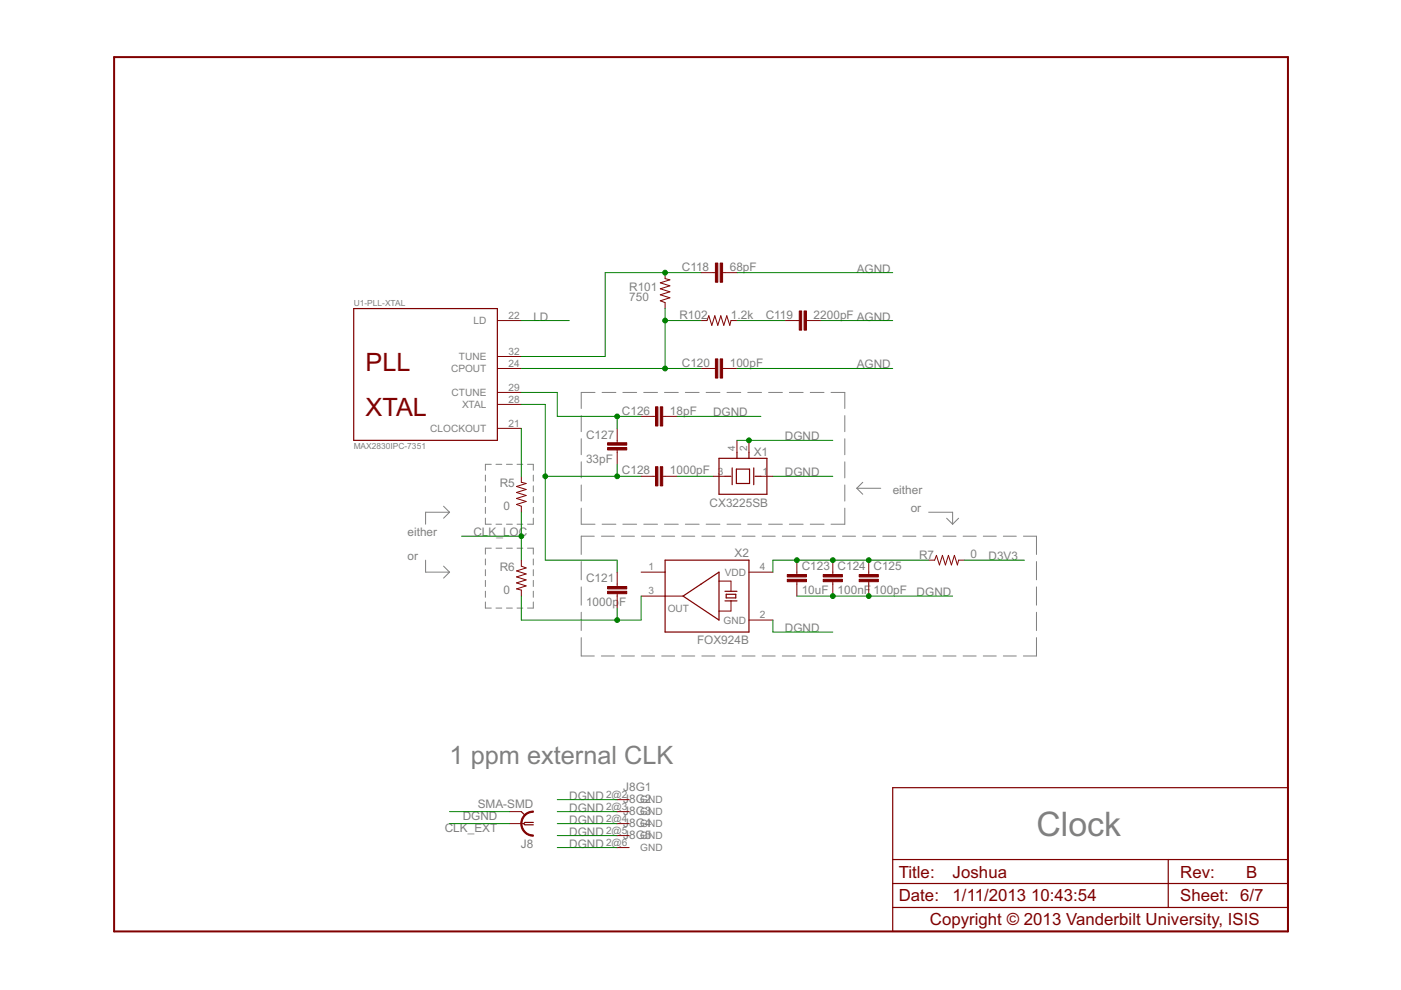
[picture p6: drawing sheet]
<svg xmlns="http://www.w3.org/2000/svg" width="297mm" height="210mm" viewBox="0 0 297 210" stroke-linecap="round" stroke-linejoin="round" font-family="sans-serif">
<g fill="none" stroke="#808080" stroke-width=".21">
<path d="M104.2 98.4h-1.3v1.3M105.2 98.4h1.2M107.4 98.4h1.2M109.6 98.4h1.2M111.8 98.4h1.3v1.3M123.2 88.1v3.4M123.2 93v3.4M123.2 97.9v3.4M126.2 83.2h-3v3.4M127.7 83.2h2.9M132.1 83.2h2.9M136.5 83.2h2.9"/>
<path d="M140.9 83.2h2.9M145.3 83.2h2.9M149.7 83.2h2.9M154.1 83.2h3M158.5 83.2h3M163 83.2h2.9M167.4 83.2h2.9M171.8 83.2h2.9M176.2 83.2h2.9v3.4M179.1 88.1v3.4M179.1 93v3.4M179.1 97.9v3.4"/>
<path d="M90.2 118.8v2.5h5.1M94 107.3l1.3 1.3M95.3 108.6h-5.1v2.5M95.3 108.6l-1.3 1.3M102.9 109.9v1.2h1.3M102.9 100.7v1.3M102.9 103v1.3M102.9 105.3v1.3M102.9 107.6v1.3M102.9 118.5v1.3M104.2 116.2h-1.3v1.3M105.2 111.1h1.2"/>
<path d="M105.2 116.2h1.2M107.4 111.1h1.2M107.4 116.2h1.2M109.6 111.1h1.2M109.6 116.2h1.2M111.8 116.2h1.3v1.3M113.1 109.9v1.2h-1.3M113.1 100.7v1.3M113.1 103v1.3M113.1 105.3v1.3M113.1 107.6v1.3M113.1 118.5v1.3"/>
<path d="M123.2 107.7v3.4h3M123.2 102.8v3.4M123.2 119.1v3.8M126 113.7h-2.8v3.9M127.5 113.7h2.8M127.7 111.1h2.9M131.8 113.7h2.7M132.1 111.1h2.9M136 113.7h2.8M136.5 111.1h2.9M140.3 113.7h2.7M140.9 111.1h2.9"/>
<path d="M144.5 113.7h2.8M145.3 111.1h2.9M148.8 113.7h2.8M149.7 111.1h2.9M153.1 113.7h2.7M154.1 111.1h3M157.3 113.7h2.8M158.5 111.1h3M161.6 113.7h2.8M163 111.1h2.9M165.9 113.7h2.7M167.4 111.1h2.9"/>
<path d="M170.1 113.7h2.8M171.8 111.1h2.9M174.4 113.7h2.7M178.6 113.7h2.8M179.1 102.8v3.4M179.1 107.7v3.4h-2.9M181.7 103.5h5M181.7 103.5l1.2 1.3M182.9 113.7h2.8M182.9 102.3l-1.2 1.2M187.2 113.7h2.7M191.4 113.7h2.8"/>
<path d="M195.7 113.7h2.7M196.9 108.6h5.1v2.5M199.9 113.7h2.8M200.7 109.9l1.3 1.2M203.2 109.9l-1.2 1.2M204.2 113.7h2.8M208.5 113.7h2.7M212.7 113.7h2.8M217 113.7h2.8v3.9M219.8 119.1v3.8M94 120l1.3 1.3M95.3 121.3l-1.3 1.3"/>
<path d="M102.9 120.8v1.3M102.9 123.1v1.3M102.9 125.3v1.3M102.9 127.6v1.3h1.3M105.2 128.9h1.2M107.4 128.9h1.2M109.6 128.9h1.2M113.1 120.8v1.3M113.1 123.1v1.3M113.1 125.3v1.3M113.1 127.6v1.3h-1.3M123.2 124.4v3.9"/>
<path d="M123.2 129.8v3.9M123.2 135.2v3.9h2.8M127.5 139.1h2.8M131.8 139.1h2.7M136 139.1h2.8M140.3 139.1h2.7M144.5 139.1h2.8M148.8 139.1h2.8M153.1 139.1h2.7M157.3 139.1h2.8M161.6 139.1h2.8M165.9 139.1h2.7"/>
<path d="M170.1 139.1h2.8M174.4 139.1h2.7M178.6 139.1h2.8M182.9 139.1h2.8M187.2 139.1h2.7M191.4 139.1h2.8M195.7 139.1h2.7M199.9 139.1h2.8M204.2 139.1h2.8M208.5 139.1h2.7M212.7 139.1h2.8M219.8 124.4v3.9"/>
<path d="M219.8 129.8v3.9M219.8 135.2v3.9h-2.8"/>
</g>
<path d="M24.2 12.1h248.9v185.4h-248.9z" fill="none" stroke="#800000" stroke-width=".42"/>
<g fill="none" stroke="#800000" stroke-width=".25">
<path d="M75 65.4h30.5v28h-30.5zM152.4 97.2h10.2v7.6h-10.2zM155.2 99.2v3.6M156.1 99.5h2.8v3h-2.8zM156.3 95.9v1.3M158.8 95.9v1.3M159.8 99.2v3.6M141 118.8h17.8v15.2h-17.8zM153.7 101h1.3M160.1 101h1.2M144.8 126.4l7.6-5.1v10.2zM153.7 127.4h2.6"/>
<path d="M153.7 125.4h2.6M154 126h2v.8h-2zM110.5 172.1l.8 .7M113.1 174.4h-1.8l-.3 .2 .3 .3h1.8M189.3 167h83.8v30.5h-83.8zM189.3 192.4h83.8M189.3 187.3h83.8M189.3 182.2h83.8M247.7 182.2v10.2"/>
</g>
<g fill="none" stroke="#800000" stroke-width=".21">
<path d="M141 57.8v1.3l1 .2-2 .7 2 .6-2 .6 2 .7-2 .6 2 .6-2 .7 1 .4v1.2M148.6 57.8h3.1M153.2 57.8h3.1M105.5 68h5M105.5 78.1h5M105.5 75.6h5M148.6 68h1.3l.4-1 .6 2 .7-2 .6 2 .6-2 .7 2 .6-2 .6 2 .3-1h1.3M148.6 78.1h3.1M153.2 78.1h3.1M166.4 68h3.1M171 68h3M105.5 90.8h5"/>
<path d="M105.5 83.2h5M105.5 85.7h5M130.9 90.8v3.1M130.9 95.4v3M135.9 88.3h3.1M140.5 88.3h3.1M156.3 93.4v2.5M158.8 93.4v2.5M110.5 101v1.3l1 .2-2 .6 2 .7-2 .6 2 .7-2 .6 2 .6-2 .7 1 .3v1.3M110.5 118.8v1.2l1 .4-2 .7 2 .6-2 .6 2 .7-2 .6 2 .6-2 .7 1 .2v1.3M135.9 101h3.1M140.5 101h3.1"/>
<path d="M151.2 101h2.5M161.3 101h2.6M169 118.8v3M176.6 118.8v3M184.2 118.8v3M196.9 118.8h1.3l.3-1 .7 2 .6-2 .6 2 .7-2 .6 2 .7-2 .6 2 .2-1h1.3M130.9 121.3v3.1M130.9 125.9v3M135.9 126.4h8.9M135.9 121.3h5.1M152.4 123.2h2.6v2.2M155 127.4v2.2h-2.6"/>
<path d="M158.8 131.5h5.1M158.8 121.3h5.1M169 123.3v3.1M176.6 123.3v3.1M184.2 123.3v3.1M108 174.6h3M108 172.1h2.5M130.9 174.6h2.5M130.9 172.1h2.5M130.9 169.5h2.5M130.9 177.2h2.5M130.9 179.7h2.5"/>
</g>
<g fill="#800000" stroke="#800000" stroke-width=".21">
<path d="M152.7 55.8h.5v4h-.5z"/>
<path d="M151.7 55.8h.5v4h-.5z"/>
<path d="M170.5 65.9h.5v4.1h-.5z"/>
<path d="M169.5 65.9h.5v4.1h-.5z"/>
<path d="M152.7 76.1h.5v4.1h-.5z"/>
<path d="M151.7 76.1h.5v4.1h-.5z"/>
<path d="M128.8 125.4h4.1v.5h-4.1z"/>
<path d="M128.8 124.4h4.1v.5h-4.1z"/>
<path d="M139 99h.5v4h-.5z"/>
<path d="M140 99h.5v4h-.5z"/>
<path d="M174.5 122.8h4.1v.5h-4.1z"/>
<path d="M174.5 121.8h4.1v.5h-4.1z"/>
<path d="M182.2 122.8h4v.5h-4z"/>
<path d="M182.2 121.8h4v.5h-4z"/>
<path d="M166.9 122.8h4.1v.5h-4.1z"/>
<path d="M166.9 121.8h4.1v.5h-4.1z"/>
<path d="M139 86.3h.5v4h-.5z"/>
<path d="M140 86.3h.5v4h-.5z"/>
<path d="M128.8 94.9h4.1v.5h-4.1z"/>
<path d="M128.8 93.9h4.1v.5h-4.1z"/>
</g>
<path d="M111.3 172.7l1.1-.7h.7v.2a2.41 2.41 0 0 0-2.4 2.4 2.41 2.41 0 0 0 2.4 2.4v.3a2.66 2.66 0 0 1-2.5-1.7 2.66 2.66 0 0 1 .7-2.9z" fill-rule="evenodd" fill="#800000" stroke="#800000" stroke-width=".21"/>
<g fill="none" stroke="#008000" stroke-width=".21">
<path d="M148.6 57.8h-20.3v17.8h-17.8M156.3 57.8h33M110.5 68h10.2M110.5 78.1h38.1M141 68h7.6M141 65.4v12.7M156.3 68h10.1M156.3 78.1h33M174 68h15.3M110.5 85.7h5.1v33.1h15.3v2.5M110.5 90.8v10.2M110.5 83.2h7.7v5.1h17.7"/>
<path d="M130.9 88.3v2.5M130.9 98.4v2.6M143.6 88.3h17.7M156.3 93.4h20.3M97.9 113.7h12.6M110.5 108.6v10.2M115.6 101h20.3M143.6 101h7.6M163.9 101h12.7M196.9 118.8h-33v2.5M204.5 118.8h12.7M110.5 126.4v5.1h25.4v-5.1"/>
<path d="M130.9 128.9v2.6M163.9 131.5v2.5h12.7M169 126.4h33M95.3 174.6h12.7M95.3 172.1h12.7M118.2 174.6h12.7M118.2 169.5h12.7M118.2 172.1h12.7M118.2 177.2h12.7M118.2 179.7h12.7"/>
</g>
<g fill="#008000" stroke="#008000" stroke-width=".21">
<circle cx="141" cy="57.8" r=".51"/>
<circle cx="141" cy="78.1" r=".51"/>
<circle cx="141" cy="68" r=".51"/>
<circle cx="115.6" cy="101" r=".51"/>
<circle cx="130.9" cy="101" r=".51"/>
<circle cx="130.9" cy="131.5" r=".51"/>
<circle cx="110.5" cy="113.7" r=".51"/>
<circle cx="176.6" cy="126.4" r=".51"/>
<circle cx="184.2" cy="126.4" r=".51"/>
<circle cx="158.8" cy="93.4" r=".51"/>
<circle cx="184.2" cy="118.8" r=".51"/>
<circle cx="176.6" cy="118.8" r=".51"/>
<circle cx="169" cy="118.8" r=".51"/>
<circle cx="130.9" cy="88.3" r=".51"/>
</g>
<text font-size="8" fill="#808080" x="219.7" y="177.2">Clock</text>
<g font-size="6" fill="#800000">
<text x="77.5" y="78.8">PLL</text>
<text x="77.5" y="88.3">XTAL</text>
</g>
<text font-size="6" fill="#808080" x="95.3" y="161.9">1 ppm external CLK</text>
<g font-size="4" fill="#800000">
<text x="190.5" y="191.1">Date:</text>
<text x="190.5" y="186.1">Title:</text>
<text x="202" y="191.1">1/11/2013</text>
<text x="202" y="186.1">Joshua</text>
<text x="218.6" y="191.1">10:43:54</text>
<text x="250.2" y="191.1">Sheet: 6/7</text>
<text x="250.2" y="186.1">Rev:</text>
<text x="264.2" y="186.1">B</text>
<text x="197.1" y="196.2">Copyright © 2013 Vanderbilt University, ISIS</text>
</g>
<g font-size="2.8" fill="#808080">
<text x="144.6" y="57.4">C118</text>
<text x="154.7" y="57.4">68pF</text>
<text x="181.7" y="57.8">AGND</text>
<text x="133.4" y="63.8">750</text>
<text x="133.4" y="61.6">R101</text>
<text x="113.1" y="68">LD</text>
<text x="144.1" y="67.7">R102</text>
<text x="155" y="67.6">1.2k</text>
<text x="162.4" y="67.6">C119</text>
<text x="172.5" y="67.6">2200pF AGND</text>
<text x="144.6" y="77.7">C120</text>
<text x="154.7" y="77.7">100pF</text>
<text x="181.7" y="78.1">AGND</text>
<text x="131.9" y="87.9">C126</text>
<text x="142" y="87.9">18pF</text>
<text x="151.2" y="88.3">DGND</text>
<text x="124.3" y="93">C127</text>
<text x="166.4" y="93.4">DGND</text>
<text x="124.3" y="98.1">33pF</text>
<text x="131.9" y="100.6">C128</text>
<text x="142" y="100.6">1000pF</text>
<text x="159.8" y="96.7">X1</text>
<text x="166.4" y="101">DGND</text>
<text x="106" y="103.3">R5</text>
<text x="150.5" y="107.6">CX3225SB</text>
<text x="189.3" y="104.8">either</text>
<text x="86.4" y="113.7">either</text>
<text x="100.4" y="113.7">CLK_LOC</text>
<text x="106.7" y="108.2">0</text>
<text x="193.1" y="108.6">or</text>
<text x="86.4" y="118.8">or</text>
<text x="155.7" y="118.1">X2</text>
<text x="194.9" y="118.5">R7</text>
<text x="205.8" y="118.4">0</text>
<text x="209.6" y="118.8">D3V3</text>
<text x="106" y="121">R6</text>
<text x="106.7" y="126">0</text>
<text x="124.3" y="123.5">C121</text>
<text x="170" y="126">10uF</text>
<text x="170" y="120.9">C123</text>
<text x="177.6" y="126">100nF</text>
<text x="177.6" y="120.9">C124</text>
<text x="185.2" y="126">100pF</text>
<text x="185.2" y="120.9">C125</text>
<text x="124.3" y="128.5">1000p</text>
<text x="131.2" y="128.5">F</text>
<text x="194.4" y="126.4">DGND</text>
<text x="147.8" y="136.5">FOX924B</text>
<text x="166.4" y="134">DGND</text>
<text x="132.1" y="167.8">J8G1</text>
<text x="98.1" y="173.9">DGND</text>
<text x="101.3" y="171.3">SMA-SMD</text>
<text x="120.7" y="169.6">DGND</text>
<text x="120.7" y="172.1">DGND</text>
<text x="132.1" y="170.3">J8G2</text>
<text x="132.1" y="172.9">J8G3</text>
<text x="94.3" y="176.4">CLK_EXT</text>
<text x="110.4" y="179.7">J8</text>
<text x="120.7" y="174.6">DGND</text>
<text x="120.7" y="177.2">DGND</text>
<text x="120.7" y="179.7">DGND</text>
<text x="132.1" y="175.4">J8G4</text>
<text x="132.1" y="177.9">J8G5</text>
</g>
<g font-size="2.4" fill="#808080">
<text x="100.4" y="68.7">LD</text>
<text x="107.8" y="67.6">22</text>
<text x="97.3" y="76.3">TUNE</text>
<text x="107.8" y="77.8">24</text>
<text x="107.8" y="75.2">32</text>
<text x="95.6" y="78.9">CPOUT</text>
<text x="95.8" y="84">CTUNE</text>
<text x="107.8" y="82.9">29</text>
<text x="98" y="86.5">XTAL</text>
<text x="107.8" y="85.4">28</text>
<text x="91.2" y="91.6">CLOCKOUT</text>
<text x="107.8" y="90.5">21</text>
<text x="155.9" y="95.5" transform="rotate(-90 155.9 95.5)">4</text>
<text x="158.4" y="95.5" transform="rotate(-90 158.4 95.5)">2</text>
<text x="152.2" y="100.6">3</text>
<text x="161.7" y="100.6">1</text>
<text x="137.5" y="120.9">1</text>
<text x="153.7" y="122.1">VDD</text>
<text x="161.1" y="120.9">4</text>
<text x="137.5" y="126">3</text>
<text x="141.6" y="129.7">OUT</text>
<text x="161.1" y="131.1">2</text>
<text x="153.4" y="132.2">GND</text>
<text x="128.5" y="169.2">2@2</text>
<text x="128.5" y="171.7">2@3</text>
<text x="135.7" y="170.3">GND</text>
<text x="135.7" y="172.9">GND</text>
<text x="128.5" y="174.3">2@4</text>
<text x="128.5" y="176.8">2@5</text>
<text x="128.5" y="179.4">2@6</text>
<text x="135.7" y="175.4">GND</text>
<text x="135.7" y="177.9">GND</text>
<text x="135.7" y="180.5">GND</text>
</g>
<g font-size="2" fill="#808080">
<text x="75" y="64.8">U1-PLL-XTAL</text>
<text x="75" y="95.3">MAX2830IPC-7351</text>
</g>
</svg>
